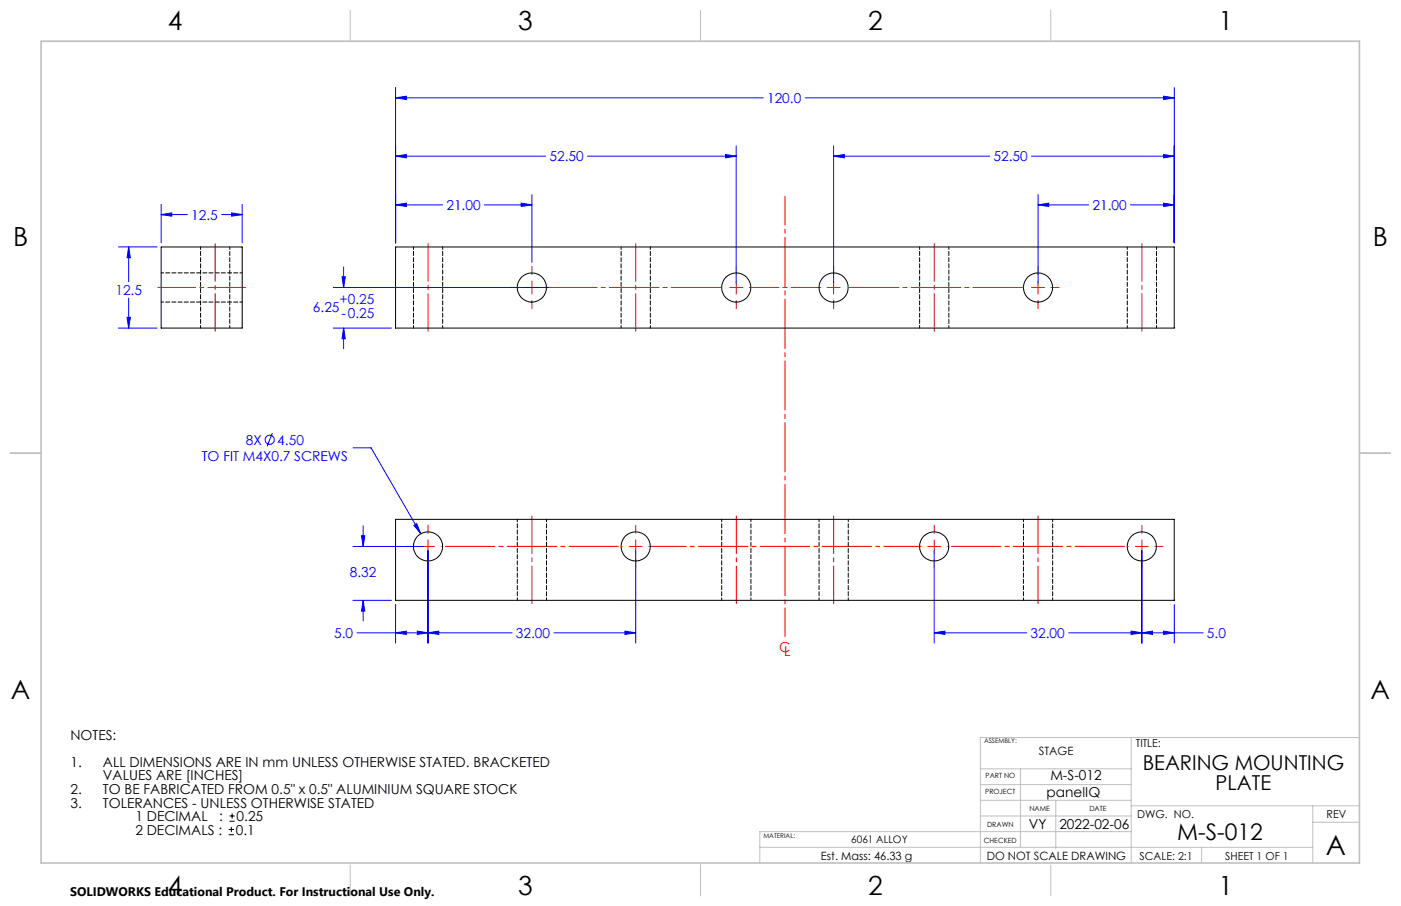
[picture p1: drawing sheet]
<svg xmlns="http://www.w3.org/2000/svg" width="432mm" height="279mm" viewBox="0 0 432 279" stroke-linecap="round" stroke-linejoin="round" font-family="sans-serif">
<g fill="none" stroke="#00f" stroke-width=".31">
<path d="M121.9 30.2l3.3-.5v1zM121.9 27v47.9M121.9 30.2h113.3M248.1 30.2h113.8M358.6 29.7l3.3 .5-3.3 .5zM361.9 27v47.9M121.9 48.2l3.3-.5v1zM121.9 48.2h46.3M181.1 48.2h45.8M223.6 47.7l3.3 .5-3.3 .5zM226.9 45v42.4M256.9 48.2l3.3-.5v1z"/>
<path d="M256.9 48.2h48.1M256.9 45v42.4M317.9 48.2h44M358.6 47.7l3.3 .5-3.3 .5zM36.5 76.2h11.9M39.7 76.2l.5 3.3h-1zM39.7 76.2v10.7M49.7 66.2l3.3-.5v1zM49.7 63v11.9M49.7 66.2h8M68.3 66.2h6.3M71.4 65.7l3.2 .5-3.2 .5z"/>
<path d="M74.6 63v11.9M121.9 63.2l3.3-.5v1zM121.9 63.2h14.5M149.3 63.2h14.6M160.6 62.7l3.3 .5-3.3 .5zM163.9 60v20.9M319.9 63.2l3.3-.5v1zM319.9 63.2h15.7M319.9 60v27.4M348.4 63.2h13.5M358.6 62.7l3.3 .5-3.3 .5zM39.2 97.9h1l-.5 3.3z"/>
<path d="M39.7 91.9v9.3M102.7 88.7h66.5M105.4 85.4h1l-.5 3.3zM105.9 82.3v6.4M36.5 101.2h11.9M102.7 101.2h18M105.9 101.2l.5 3.3h-1zM105.9 101.2v6.3M83.9 133.6l-1.6 4.1M108.8 138.1h5.6l15.3 26.5M108.8 168.5h21.8M111.4 165.2h1l-.5 3.3z"/>
<path d="M111.9 162.2v6.3M127.6 162l.8-.5 1.3 3.1zM131.9 169.8v28.5M195.9 169.8v28.5M287.9 169.8v28.5M351.9 169.8v28.5M108.8 185.1h11.9M110 195.2h47.8M111.9 185.1l.5 3.4h-1zM111.9 185.1v6.4M121.9 195.2l3.3-.6v1.1zM121.9 186.4v11.9"/>
<path d="M128.6 194.6l3.3 .6-3.3 .5zM131.9 195.2l3.3-.6v1.1zM170.7 195.2h25.2M192.6 194.6l3.3 .6-3.3 .5zM287.9 195.2l3.3-.6v1.1zM287.9 195.2h28.5M329.4 195.2h41.4M348.6 194.6l3.3 .6-3.3 .5zM351.9 195.2l3.3-.6v1.1zM358.6 194.6l3.3 .6-3.3 .5zM361.9 186.4v11.9"/>
<circle cx="83.1" cy="135.6" r="1.4"/>
</g>
<path d="M70.5 257.4h1.6M70.5 255.8h1.6M70.7 253.3h1.6M70.7 251.6h1.6M71.3 255v1.6M71.5 250.8v1.6" fill="none" stroke="#000" stroke-width=".31"/>
<path d="M131.9 75.1v27M48.7 88.6h27M66.3 102.1v-27M195.9 102.1v-27M287.9 102.1v-27M351.9 102.1v-27M163.9 159.1v27M256.9 159.1v27M319.9 159.1v27M226.9 186.1v-27" fill="none" stroke="#f00" stroke-width=".31" stroke-dasharray="15.2 1.3 1.3 1.3" stroke-dashoffset="3.6"/>
<path d="M167.9 88.6h55M260.9 88.6h55" fill="none" stroke="#f00" stroke-width=".31" stroke-dasharray="15.2 1.3 1.3 1.3" stroke-dashoffset="-.8"/>
<path d="M230.9 88.6h22" fill="none" stroke="#f00" stroke-width=".31" stroke-dasharray="15.2 1.3 1.3 1.3" stroke-dashoffset="6.1"/>
<path d="M135.9 168.5h56M291.9 168.5h56" fill="none" stroke="#f00" stroke-width=".31" stroke-dasharray="15.2 1.3 1.3 1.3" stroke-dashoffset="-1.3"/>
<path d="M199.9 168.5h84" fill="none" stroke="#f00" stroke-width=".31" stroke-dasharray="15.2 1.3 1.3 1.3" stroke-dashoffset="3.7"/>
<g fill="none" stroke="#f00" stroke-width=".31">
<path d="M157.4 88.7h2.5M161.9 88.7h4M163.9 82.2v2.5M163.9 86.7v4M163.9 92.7v2.5M224.9 88.7h4M226.9 82.2v2.5M226.9 86.7v4M226.9 92.7v2.5M254.9 88.7h4M256.9 82.2v2.5M256.9 86.7v4"/>
<path d="M256.9 92.7v2.5M317.9 88.7h4M319.9 82.2v2.5M319.9 86.7v4M319.9 92.7v2.5M323.9 88.7h2.5M125.4 168.5h2.5M129.9 168.5h4M131.9 162v2.5M131.9 166.5v4M131.9 172.5v2.5M193.9 168.5h4"/>
<path d="M195.9 162v2.5M195.9 166.5v4M195.9 172.5v2.5M285.9 168.5h4M287.9 162v2.5M287.9 166.5v4M287.9 172.5v2.5M349.9 168.5h4M351.9 162v2.5M351.9 166.5v4M351.9 172.5v2.5M355.9 168.5h2.5"/>
</g>
<path d="M241.9 60.6v135.7" fill="none" stroke="#f00" stroke-width=".31" stroke-dasharray="15.2 1.3 1.3 1.3" stroke-dashoffset="6.5"/>
<g fill="none" stroke="#c0c0c0" stroke-width=".31">
<path d="M12.7 12.7h406.3M108 3.2v9.5M215.9 3.2v9.5M323.8 3.2v9.5M3.1 139.7h9.6M419.1 139.7h9.5M302.2 237.1h46.5M314.5 237.1v24.2M348.7 227.4v38.7M419 227.4h-116.8v38.7M302.2 246.8h46.5M302.2 251.6h46.5"/>
<path d="M302.2 242h46.5M325.4 246.8v14.9M348.7 248.5h70.4M348.7 256.5h-114.5v9.6M404.6 248.5v17.6M404.6 253.6h14.4M108 266.7v9.6M215.9 266.7v9.6M234.2 261.3h170.4M323.8 266.8v9.5M370.3 261.3v4.8"/>
</g>
<path d="M12.7 12.7h406.3v253.4h-406.3z" fill="none" stroke="#c0c0c0" stroke-width=".5"/>
<path d="M121.9 63.2l3.3-.5v1zM160.6 62.7l3.3 .5-3.3 .5zM121.9 30.2l3.3-.5v1zM358.6 29.7l3.3 .5-3.3 .5zM319.9 63.2l3.3-.5v1zM358.6 62.7l3.3 .5-3.3 .5zM121.9 48.2l3.3-.5v1zM223.6 47.7l3.3 .5-3.3 .5zM358.6 47.7l3.3 .5-3.3 .5zM256.9 48.2l3.3-.5v1zM105.9 101.2l.5 3.3h-1zM105.4 85.4h1l-.5 3.3zM127.6 162l2.1 2.6-1.3-3.1zM111.9 185.1l.5 3.4h-1zM111.4 165.2h1l-.5 3.3zM128.6 194.6l3.3 .6-3.3 .5zM121.9 195.2l3.3-.6v1.1zM131.9 195.2l3.3-.6v1.1zM192.6 194.6l3.3 .6-3.3 .5zM287.9 195.2l3.3-.6v1.1zM348.6 194.6l3.3 .6-3.3 .5zM351.9 195.2l3.3-.6v1.1zM358.6 194.6l3.3 .6-3.3 .5zM49.7 66.2l3.3-.5v1zM71.4 65.7l3.2 .5-3.2 .5zM39.2 97.9h1l-.5 3.3zM39.7 76.2l.5 3.3h-1z" fill="#00f"/>
<g fill="none" stroke="#000" stroke-width=".31">
<path d="M49.7 76.2h24.9v25h-24.9zM121.9 76.2h240v25h-240zM121.9 160.2h240v24.9h-240z"/>
<circle cx="163.9" cy="88.7" r="4.5"/>
<circle cx="226.9" cy="88.7" r="4.5"/>
<circle cx="256.9" cy="88.7" r="4.5"/>
<circle cx="319.9" cy="88.7" r="4.5"/>
<circle cx="131.9" cy="168.5" r="4.5"/>
<circle cx="195.9" cy="168.5" r="4.5"/>
<circle cx="287.9" cy="168.5" r="4.5"/>
<circle cx="351.9" cy="168.5" r="4.5"/>
</g>
<g fill="none" stroke="#000" stroke-width=".31" stroke-dasharray="1.3 .6" stroke-dashoffset=".5">
<path d="M61.8 76.1v25M127.4 76.1v25M191.4 76.1v25M283.4 76.1v25M347.4 76.1v25M49.7 93.1h25M74.7 84.1h-25M70.8 101.1v-25M136.4 101.1v-25M200.4 101.1v-25M292.4 101.1v-25M356.4 101.1v-25"/>
<path d="M159.4 160.1v25M222.4 160.1v25M252.4 160.1v25M315.4 160.1v25M168.4 185.1v-25M231.4 185.1v-25M261.4 185.1v-25M324.4 185.1v-25"/>
</g>
<text font-size="8.5" x="408.6" y="263.6">A</text>
<g font-size="8.1">
<text x="51.7" y="9.3">4</text>
<text x="159.7" y="9.3">3</text>
<text x="267.6" y="9.3">2</text>
<text x="375.6" y="9.3">1</text>
<text x="4" y="76">B</text>
<text x="423.1" y="76">B</text>
<text x="3.3" y="215.7">A</text>
<text x="422.4" y="215.7">A</text>
<text x="51.7" y="276">4</text>
<text x="159.7" y="276">3</text>
<text x="267.6" y="276">2</text>
<text x="375.6" y="276">1</text>
</g>
<text font-size="7.1" x="362.8" y="259.1">M-S-012</text>
<g font-size="6.3">
<text x="352.2" y="237.4">BEARING MOUNTING</text>
<text x="374.7" y="243.7">PLATE</text>
</g>
<g font-size="4.2" fill="#00f">
<text x="236.4" y="31.7">120.0</text>
<text x="169.4" y="49.7">52.50</text>
<text x="306.2" y="49.7">52.50</text>
<text x="137.6" y="64.8">21.00</text>
<text x="336.7" y="64.8">21.00</text>
<text x="59" y="67.8">12.5</text>
<text x="35.6" y="91">12.5</text>
<text x="104.7" y="93.8">+0.25</text>
<text x="96.4" y="96.1">6.25</text>
<text x="105.2" y="98">-0.25</text>
<text x="75.8" y="137.2">8X</text>
<text x="85.5" y="137.2">4.50</text>
<text x="62.2" y="142.2">TO FIT M4X0.7 SCREWS</text>
<text x="107.8" y="177.9">8.32</text>
<text x="103" y="196.7">5.0</text>
<text x="159" y="196.7">32.00</text>
<text x="317.6" y="196.7">32.00</text>
<text x="372" y="196.7">5.0</text>
</g>
<g font-size="4.2" fill="#f00">
<text x="240.2" y="201">C</text>
<text x="241.7" y="202.2">L</text>
</g>
<g font-size="4.2">
<text x="21.7" y="228.2">NOTES:</text>
<text x="21.7" y="236.5">1.</text>
<text x="31.7" y="236.5">ALL DIMENSIONS ARE IN mm UNLESS OTHERWISE STATED. BRACKETED</text>
<text x="21.7" y="244.9">2.</text>
<text x="31.7" y="240.7">VALUES ARE [INCHES]</text>
<text x="31.7" y="244.9">TO BE FABRICATED FROM 0.5&quot; x 0.5&quot; ALUMINIUM SQUARE STOCK</text>
<text x="322.5" y="245.7">panelIQ</text>
<text x="323.7" y="240.5">M-S-012</text>
<text x="21.7" y="249">3.</text>
<text x="31.7" y="249">TOLERANCES - UNLESS OTHERWISE STATED</text>
<text x="41.7" y="257.4">2 DECIMALS :</text>
<text x="41.7" y="253.2">1 DECIMAL</text>
<text x="67.6" y="253.2">:</text>
<text x="72.7" y="257.4">0.1</text>
<text x="72.9" y="253.2">0.25</text>
<text x="317.1" y="255.5">VY</text>
<text x="326.5" y="255.5">2022-02-06</text>
</g>
<text font-size="3.8" x="21.6" y="276.3">SOLIDWORKS Educational Product. For Instructional Use Only.</text>
<g font-size="3.5">
<text x="320.2" y="232.8">STAGE</text>
<text x="253" y="265.2">Est. Mass: 46.33 g</text>
<text x="304.1" y="265.2">DO NOT SCALE DRAWING</text>
</g>
<g font-size="3.4">
<text x="350.1" y="230.5">TITLE:</text>
<text x="350.5" y="252.1">DWG. NO.</text>
<text x="408.9" y="252.4">REV</text>
<text x="351.2" y="265.2">SCALE: 2:1</text>
<text x="377.6" y="265.2">SHEET 1 OF 1</text>
</g>
<text font-size="3.2" x="262.3" y="260.1">6061 ALLOY</text>
<g font-size="2.2">
<text x="303.6" y="245">PROJECT</text>
<text x="303.8" y="240">PART NO</text>
<text x="317.3" y="250">NAME</text>
<text x="335.8" y="250">DATE</text>
<text x="304.2" y="255">DRAWN</text>
<text x="303.2" y="260.1">CHECKED</text>
</g>
<g font-size="2">
<text x="303.3" y="229.2">ASSEMBLY:</text>
<text x="235.3" y="258.5">MATERIAL:</text>
</g>
</svg>
